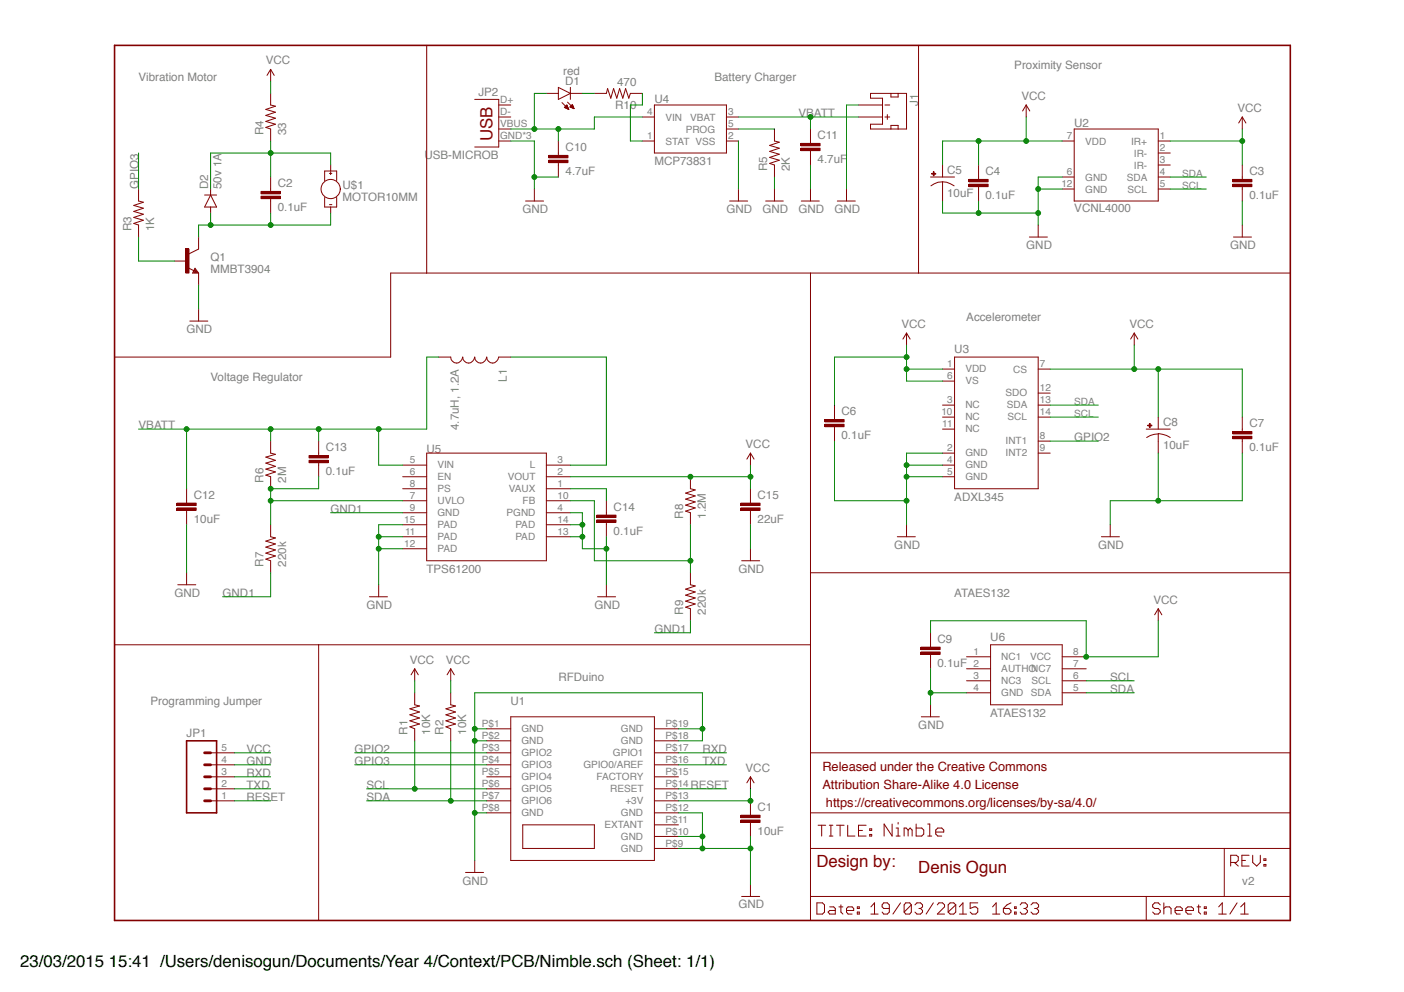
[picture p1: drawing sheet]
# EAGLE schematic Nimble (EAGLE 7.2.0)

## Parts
C1  10uF  CAP0603-CAP  [0603-CAP]
C2  0.1uF  CAP0603-CAP  [0603-CAP]
C3  0.1uF  CAP0603-CAP  [0603-CAP]
C4  0.1uF  CAP0603-CAP  [0603-CAP]
C5  10uF  CAP_POL1206  [EIA3216]
C6  0.1uF  CAP0603-CAP  [0603-CAP]
C7  0.1uF  CAP0603-CAP  [0603-CAP]
C8  10uF  CAP_POL1206  [EIA3216]
C9  0.1uF  CAP0603-CAP  [0603-CAP]
C10  4.7uF  CAP0603-CAP  [0603-CAP]
C11  4.7uF  CAP0603-CAP  [0603-CAP]
C12  10uF  CAP1206  [1206]
C13  0.1uF  CAP0603-CAP  [0603-CAP]
C14  0.1uF  CAP0603-CAP  [0603-CAP]
C15  22uF  CAP0805  [0805]
D1  red  LED0603  [LED-0603]
D2  50v 1A  DIODESMA  [SMA-DIODE]
FRAME1  FRAME-LETTERNO_PACKAGE  [DUMMY]
J1  JST_2MM_MALE  [JST-2-SMD]
JP1  M05PTH  [1X05]
JP2  USB-MICROB  [USB-MICROB]
L1  4.7uH, 1.2A  INDUCTOR.  [CDRH2D09]
Q1  MMBT3904  TRANSISTOR_NPNMMBT2222A  [SOT23-3]
R1  10K  RESISTOR0603  [0603-RES]
R2  10K  RESISTOR0603  [0603-RES]
R3  1K  RESISTOR0603  [0603-RES]
R4  33  RESISTOR0603  [0603-RES]
R5  2K  RESISTOR0603  [0603-RES]
R6  2M  RESISTOR0603  [0603-RES]
R7  220k  RESISTOR0603  [0603-RES]
R8  1.2M  RESISTOR0603  [0603-RES]
R9  220k  RESISTOR0603  [0603-RES]
R10  470  RESISTOR0603  [0603-RES]
U1  RFD22301  [RFD22301]
U2  VCNL4000  [VCNL4000]
U3  ADXL345  [LGA14]
U4  MCP73831  [SOT23-5]
U5  TPS61200  [QFN-10_PAD]
U6  ATAES132  [SOIC8]
U$1  MOTOR10MM  [VIBE-MOTOR-10MM]

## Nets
GND: C1.2 C3.2 C4.2 C5.C(-) C6.2 C7.2 C8.C(-) C9.2 C10.2 C11.2 C12.2 C14.2 C15.2 J1.1(-) JP1.4 JP2.GND JP2.MT1(GND) JP2.MT2(GND) Q1.2(E) R5.1 U1.P$1(GND) U1.P$2(GND) U1.P$8(GND) U1.P$9(GND) U1.P$10(GND) U1.P$12(GND) U1.P$18(GND) U1.P$19(GND) U2.6(GND) U2.12(GND) U3.2(GND) U3.4(GND) U3.5(GND) U4.2(VSS) U5.4(PGND) U5.11(PAD) U5.12(PAD) U5.13(PAD) U5.14(PAD) U5.15(PAD) U6.4(GND)
GND1: R7.1 R9.1 U5.9(GND)
GPIO2: U1.P$3(GPIO2) U3.8(INT1)
GPIO3: R3.2 U1.P$4(GPIO3)
N$7: Q1.1(B) R3.1
N$9: C2.2 D2.A Q1.3(C) U$1.-
N$10: C2.1 D2.C R4.1 U$1.+
N$16: R5.2 U4.5(PROG)
N$17: L1.P$1 U5.3(L)
N$18: C13.2 R6.1 R7.2 U5.7(UVLO)
N$20: R8.1 R9.2 U5.10(FB)
N$24: R10.1 U4.1(STAT)
N$25: D1.C R10.2
RESET: JP1.1 U1.P$14(RESET)
RXD: JP1.3 U1.P$17(GPIO1)
SCL: R1.1 U1.P$6(GPIO5) U2.5(SCL) U3.14(SCL) U6.6(SCL)
SDA: R2.1 U1.P$7(GPIO6) U2.4(SDA) U3.13(SDA) U6.5(SDA)
TXD: JP1.2 U1.P$16(GPIO0/AREF)
VAUX: C14.1 U5.1(VAUX)
VBATT: C11.1 C12.1 C13.1 J1.2(+) L1.P$2 R6.2 U4.3(VBAT) U5.5(VIN)
VCC: C1.1 C3.1 C4.1 C5.A(+) C6.1 C7.1 C8.A(+) C9.1 C15.1 JP1.5 R1.2 R2.2 R4.2 R8.2 U1.P$13(+3V) U2.1(IR+) U2.7(VDD) U3.1(VDD) U3.6(VS) U3.7(CS) U5.2(VOUT) U6.8(VCC)
VIN: C10.1 D1.A JP2.VBUS U4.4(VIN)
Unconnected: J1.NC1(PAD1) J1.NC2(PAD2) JP2.D+ JP2.D- U1.P$5(GPIO4) U1.P$11(EXTANT) U1.P$15(FACTORY) U2.2(IR-) U2.3(IR-) U3.3(NC) U3.9(INT2) U3.10(NC) U3.11(NC) U3.12(SDO) U5.6(EN) U5.8(PS) U6.1(NC1) U6.2(AUTHO) U6.3(NC3) U6.7(NC7)

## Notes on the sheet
- Proximity Sensor
- Vibration Motor | Battery Charger
- Accelerometer
- Voltage Regulator
- ATAES132
- RFDuino
- Programming Jumper
- Denis Ogun
- v2

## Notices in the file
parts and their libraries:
SparkFun-Electromechanical: Licensing: Creative Commons ShareAlike 4.0 International - https://creativecommons.org/licenses/by-sa/4.0
SparkFun-Aesthetics: Released under the Creative Commons Attribution Share-Alike 4.0 License
SparkFun-Aesthetics: https://creativecommons.org/licenses/by-sa/4.0
